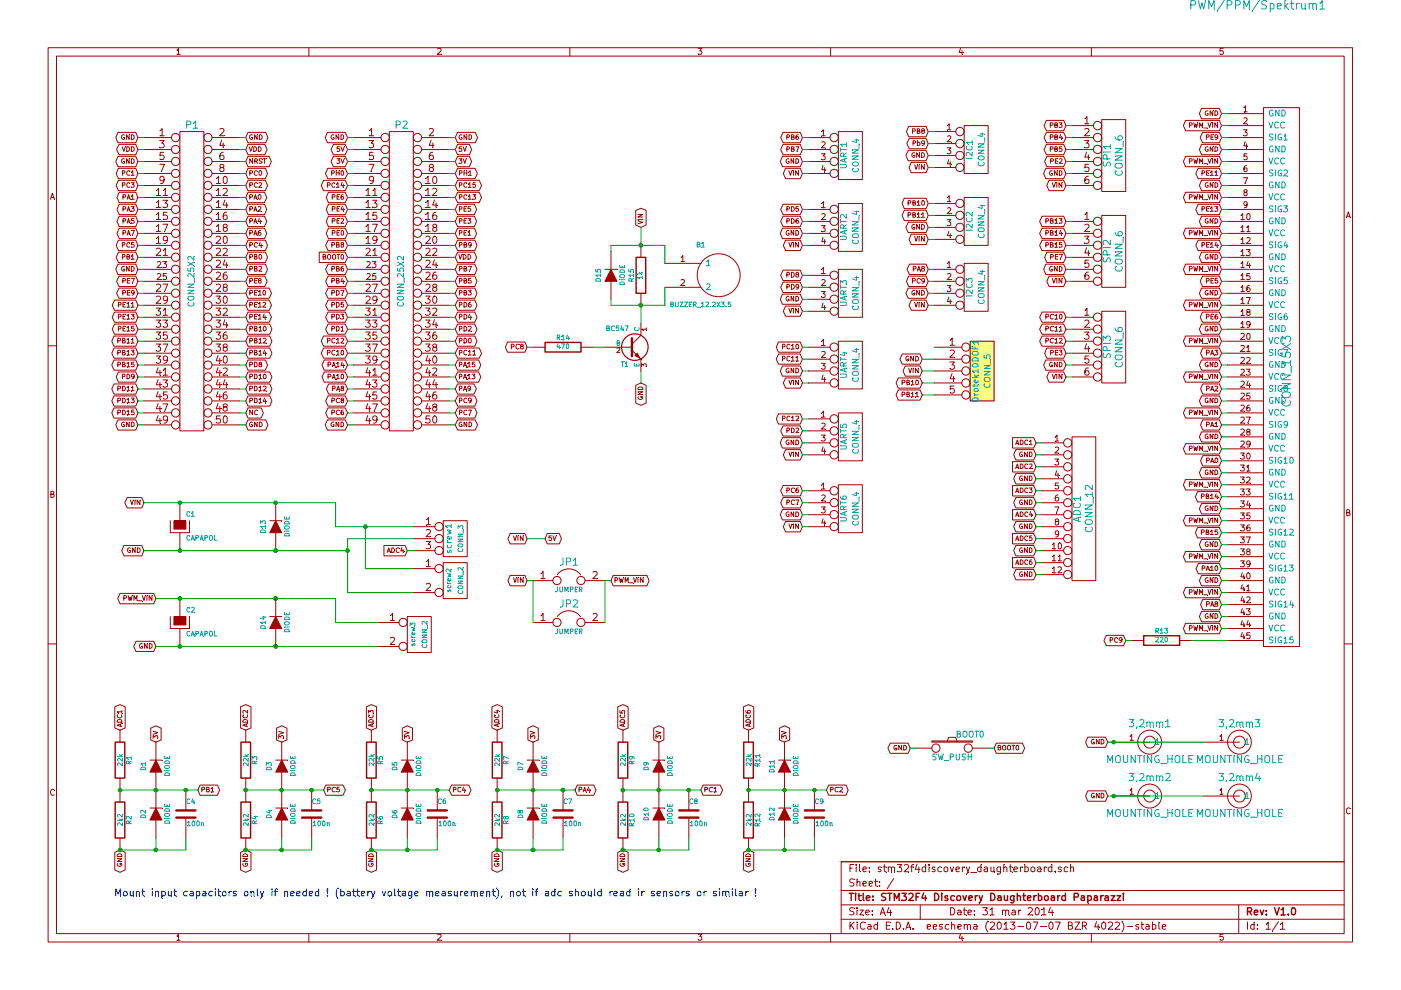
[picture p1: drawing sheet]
EESchema Schematic File Version 2
LIBS:power
LIBS:device
LIBS:transistors
LIBS:conn
LIBS:linear
LIBS:regul
LIBS:74xx
LIBS:cmos4000
LIBS:adc-dac
LIBS:memory
LIBS:xilinx
LIBS:special
LIBS:microcontrollers
LIBS:dsp
LIBS:microchip
LIBS:analog_switches
LIBS:motorola
LIBS:texas
LIBS:intel
LIBS:audio
LIBS:interface
LIBS:digital-audio
LIBS:philips
LIBS:display
LIBS:cypress
LIBS:siliconi
LIBS:opto
LIBS:atmel
LIBS:contrib
LIBS:valves
LIBS:stm32f4discovery_daughterboard-cache
EELAYER 27 0
EELAYER END
$Descr A4 11693 8268
encoding utf-8
Sheet 1 1
Title "STM32F4 Discovery Daughterboard Paparazzi"
Date "31 mar 2014"
Rev "V1.0"
Comp ""
Comment1 ""
Comment2 ""
Comment3 ""
Comment4 ""
$EndDescr
$Comp
L CONN_25X2 P1
U 1 1
P 1600 2350
F 0 "P1" H 1600 3650 60  0000 C CNN
F 1 "CONN_25X2" V 1600 2350 50  0000 C CNN
F 2 "pin_array_25x2" H 1600 2350 60  0001 C CNN
F 3 "" H 1600 2350 60  0000 C CNN
	1    1600 2350
	1    0    0    -1  
$EndComp
$Comp
L CONN_25X2 P2
U 1 1
P 3350 2350
F 0 "P2" H 3350 3650 60  0000 C CNN
F 1 "CONN_25X2" V 3350 2350 50  0000 C CNN
F 2 "pin_array_25x2" H 3350 2350 60  0001 C CNN
F 3 "" H 3350 2350 60  0000 C CNN
	1    3350 2350
	1    0    0    -1  
$EndComp
Text GLabel 1150 1150 0    39   BiDi ~ 0
GND
Text GLabel 1150 1350 0    39   BiDi ~ 0
GND
Text GLabel 1150 3550 0    39   BiDi ~ 0
GND
Text GLabel 2900 3550 0    39   BiDi ~ 0
GND
Text GLabel 2900 1150 0    39   BiDi ~ 0
GND
Text GLabel 3800 1150 2    39   BiDi ~ 0
GND
Text GLabel 3800 3550 2    39   BiDi ~ 0
GND
Text GLabel 2050 1150 2    39   BiDi ~ 0
GND
Text GLabel 2050 3550 2    39   BiDi ~ 0
GND
Text GLabel 1150 1450 0    39   BiDi ~ 0
PC1
Text GLabel 1150 1550 0    39   BiDi ~ 0
PC3
Text GLabel 1150 1650 0    39   BiDi ~ 0
PA1
Text GLabel 1150 1750 0    39   BiDi ~ 0
PA3
Text GLabel 1150 1850 0    39   BiDi ~ 0
PA5
Text GLabel 1150 1950 0    39   BiDi ~ 0
PA7
Text GLabel 1150 2050 0    39   BiDi ~ 0
PC5
Text GLabel 1150 2150 0    39   BiDi ~ 0
PB1
Text GLabel 1150 2250 0    39   BiDi ~ 0
GND
Text GLabel 1150 2350 0    39   BiDi ~ 0
PE7
Text GLabel 1150 2450 0    39   BiDi ~ 0
PE9
Text GLabel 1150 2550 0    39   BiDi ~ 0
PE11
Text GLabel 1150 2650 0    39   BiDi ~ 0
PE13
Text GLabel 1150 2750 0    39   BiDi ~ 0
PE15
Text GLabel 1150 2850 0    39   BiDi ~ 0
PB11
Text GLabel 1150 2950 0    39   BiDi ~ 0
PB13
Text GLabel 1150 3050 0    39   BiDi ~ 0
PB15
Text GLabel 1150 3150 0    39   BiDi ~ 0
PD9
Text GLabel 1150 3250 0    39   BiDi ~ 0
PD11
Text GLabel 1150 3350 0    39   BiDi ~ 0
PD13
Text GLabel 1150 3450 0    39   BiDi ~ 0
PD15
Text GLabel 2900 1250 0    39   BiDi ~ 0
5V
Text GLabel 3800 1250 2    39   BiDi ~ 0
5V
Text GLabel 2900 1350 0    39   BiDi ~ 0
3V
Text GLabel 3800 1350 2    39   BiDi ~ 0
3V
Text GLabel 2900 1550 0    39   BiDi ~ 0
PC14
Text GLabel 2900 1650 0    39   BiDi ~ 0
PE6
Text GLabel 2900 1750 0    39   BiDi ~ 0
PE4
Text GLabel 2900 1850 0    39   BiDi ~ 0
PE2
Text GLabel 2900 1950 0    39   BiDi ~ 0
PE0
Text GLabel 2900 2050 0    39   BiDi ~ 0
PB8
Text GLabel 2900 2150 0    39   Input ~ 0
BOOT0
Text GLabel 2900 2250 0    39   BiDi ~ 0
PB6
Text GLabel 2900 2350 0    39   BiDi ~ 0
PB4
Text GLabel 2900 2450 0    39   BiDi ~ 0
PD7
Text GLabel 2900 2550 0    39   BiDi ~ 0
PD5
Text GLabel 2900 2650 0    39   BiDi ~ 0
PD3
Text GLabel 2900 2750 0    39   BiDi ~ 0
PD1
Text GLabel 2900 2850 0    39   BiDi ~ 0
PC12
Text GLabel 2900 2950 0    39   BiDi ~ 0
PC10
Text GLabel 2900 3050 0    39   BiDi ~ 0
PA14
Text GLabel 2900 3150 0    39   BiDi ~ 0
PA10
Text GLabel 2900 3250 0    39   BiDi ~ 0
PA8
Text GLabel 2900 3350 0    39   BiDi ~ 0
PC8
Text GLabel 2900 3450 0    39   BiDi ~ 0
PC6
Text GLabel 2050 1450 2    39   BiDi ~ 0
PC0
Text GLabel 2050 1550 2    39   BiDi ~ 0
PC2
Text GLabel 2050 1650 2    39   BiDi ~ 0
PA0
Text GLabel 2050 1750 2    39   BiDi ~ 0
PA2
Text GLabel 2050 1850 2    39   BiDi ~ 0
PA4
Text GLabel 2050 1950 2    39   BiDi ~ 0
PA6
Text GLabel 2050 2050 2    39   BiDi ~ 0
PC4
Text GLabel 2050 2150 2    39   BiDi ~ 0
PB0
Text GLabel 2050 2250 2    39   BiDi ~ 0
PB2
Text GLabel 2050 2350 2    39   BiDi ~ 0
PE8
Text GLabel 2050 2450 2    39   BiDi ~ 0
PE10
Text GLabel 2050 2550 2    39   BiDi ~ 0
PE12
Text GLabel 2050 2650 2    39   BiDi ~ 0
PE14
Text GLabel 2050 2750 2    39   BiDi ~ 0
PB10
Text GLabel 2050 2850 2    39   BiDi ~ 0
PB12
Text GLabel 2050 2950 2    39   BiDi ~ 0
PB14
Text GLabel 2050 3050 2    39   BiDi ~ 0
PD8
Text GLabel 2050 3150 2    39   BiDi ~ 0
PD10
Text GLabel 2050 3250 2    39   BiDi ~ 0
PD12
Text GLabel 2050 3350 2    39   BiDi ~ 0
PD14
Text GLabel 3800 1550 2    39   BiDi ~ 0
PC15
Text GLabel 3800 1650 2    39   BiDi ~ 0
PC13
Text GLabel 3800 1750 2    39   BiDi ~ 0
PE5
Text GLabel 3800 1850 2    39   BiDi ~ 0
PE3
Text GLabel 3800 1950 2    39   BiDi ~ 0
PE1
Text GLabel 3800 2050 2    39   BiDi ~ 0
PB9
Text GLabel 3800 2250 2    39   BiDi ~ 0
PB7
Text GLabel 3800 2350 2    39   BiDi ~ 0
PB5
Text GLabel 3800 2450 2    39   BiDi ~ 0
PB3
Text GLabel 3800 2550 2    39   BiDi ~ 0
PD6
Text GLabel 3800 2650 2    39   BiDi ~ 0
PD4
Text GLabel 3800 2750 2    39   BiDi ~ 0
PD2
Text GLabel 3800 2850 2    39   BiDi ~ 0
PD0
Text GLabel 3800 2950 2    39   BiDi ~ 0
PC11
Text GLabel 3800 3050 2    39   BiDi ~ 0
PA15
Text GLabel 3800 3150 2    39   BiDi ~ 0
PA13
Text GLabel 3800 3250 2    39   BiDi ~ 0
PA9
Text GLabel 3800 3350 2    39   BiDi ~ 0
PC9
Text GLabel 3800 3450 2    39   BiDi ~ 0
PC7
$Comp
L CONN_4 UART1
U 1 1
P 7100 1300
F 0 "UART1" V 7050 1300 50  0000 C CNN
F 1 "CONN_4" V 7150 1300 50  0000 C CNN
F 2 "PIN_ARRAY_4x1" H 7100 1300 60  0001 C CNN
F 3 "" H 7100 1300 60  0000 C CNN
	1    7100 1300
	1    0    0    -1  
$EndComp
$Comp
L CONN_4 UART2
U 1 1
P 7100 1900
F 0 "UART2" V 7050 1900 50  0000 C CNN
F 1 "CONN_4" V 7150 1900 50  0000 C CNN
F 2 "PIN_ARRAY_4x1" H 7100 1900 60  0001 C CNN
F 3 "" H 7100 1900 60  0000 C CNN
	1    7100 1900
	1    0    0    -1  
$EndComp
$Comp
L CONN_4 UART3
U 1 1
P 7100 2450
F 0 "UART3" V 7050 2450 50  0000 C CNN
F 1 "CONN_4" V 7150 2450 50  0000 C CNN
F 2 "PIN_ARRAY_4x1" H 7100 2450 60  0001 C CNN
F 3 "" H 7100 2450 60  0000 C CNN
	1    7100 2450
	1    0    0    -1  
$EndComp
$Comp
L CONN_4 UART4
U 1 1
P 7100 3050
F 0 "UART4" V 7050 3050 50  0000 C CNN
F 1 "CONN_4" V 7150 3050 50  0000 C CNN
F 2 "PIN_ARRAY_4x1" H 7100 3050 60  0001 C CNN
F 3 "" H 7100 3050 60  0000 C CNN
	1    7100 3050
	1    0    0    -1  
$EndComp
$Comp
L CONN_4 UART5
U 1 1
P 7100 3650
F 0 "UART5" V 7050 3650 50  0000 C CNN
F 1 "CONN_4" V 7150 3650 50  0000 C CNN
F 2 "PIN_ARRAY_4x1" H 7100 3650 60  0001 C CNN
F 3 "" H 7100 3650 60  0000 C CNN
	1    7100 3650
	1    0    0    -1  
$EndComp
$Comp
L CONN_4 UART6
U 1 1
P 7100 4250
F 0 "UART6" V 7050 4250 50  0000 C CNN
F 1 "CONN_4" V 7150 4250 50  0000 C CNN
F 2 "PIN_ARRAY_4x1" H 7100 4250 60  0001 C CNN
F 3 "" H 7100 4250 60  0000 C CNN
	1    7100 4250
	1    0    0    -1  
$EndComp
Text GLabel 6700 1450 0    39   BiDi ~ 0
VIN
Text GLabel 6700 1350 0    39   BiDi ~ 0
GND
Text GLabel 6700 1950 0    39   BiDi ~ 0
GND
Text GLabel 6700 2500 0    39   BiDi ~ 0
GND
Text GLabel 6700 3100 0    39   BiDi ~ 0
GND
Text GLabel 6700 3700 0    39   BiDi ~ 0
GND
Text GLabel 6700 4300 0    39   BiDi ~ 0
GND
Text GLabel 6700 2050 0    39   BiDi ~ 0
VIN
Text GLabel 6700 2600 0    39   BiDi ~ 0
VIN
Text GLabel 6700 3200 0    39   BiDi ~ 0
VIN
Text GLabel 6700 3800 0    39   BiDi ~ 0
VIN
Text GLabel 6700 4400 0    39   BiDi ~ 0
VIN
$Comp
L CONN_15X3 PWM/PPM/Spektrum1
U 1 1
P 10500 3100
F 0 "PWM/PPM/Spektrum1" H 10500 6150 70  0000 C CNN
F 1 "CONN_15X3" V 10750 3100 70  0000 C CNN
F 2 "pin_array_15x3" H 10500 3100 60  0001 C CNN
F 3 "" H 10500 3100 60  0000 C CNN
	1    10500 3100
	1    0    0    -1  
$EndComp
Text GLabel 10200 950  0    39   BiDi ~ 0
GND
Text GLabel 10200 1250 0    39   BiDi ~ 0
GND
Text GLabel 10200 1550 0    39   BiDi ~ 0
GND
Text GLabel 10200 1850 0    39   BiDi ~ 0
GND
Text GLabel 10200 2150 0    39   BiDi ~ 0
GND
Text GLabel 10200 2450 0    39   BiDi ~ 0
GND
Text GLabel 10200 2750 0    39   BiDi ~ 0
GND
Text GLabel 10200 3050 0    39   BiDi ~ 0
GND
Text GLabel 10200 3350 0    39   BiDi ~ 0
GND
Text GLabel 10200 3650 0    39   BiDi ~ 0
GND
Text GLabel 10200 3950 0    39   BiDi ~ 0
GND
Text GLabel 10200 4250 0    39   BiDi ~ 0
GND
Text GLabel 10200 4550 0    39   BiDi ~ 0
GND
Text GLabel 10200 4850 0    39   BiDi ~ 0
GND
Text GLabel 10200 5150 0    39   BiDi ~ 0
GND
Text GLabel 10200 5250 0    39   BiDi ~ 0
PWM_VIN
Text GLabel 10200 4950 0    39   BiDi ~ 0
PWM_VIN
Text GLabel 10200 4650 0    39   BiDi ~ 0
PWM_VIN
Text GLabel 10200 4350 0    39   BiDi ~ 0
PWM_VIN
Text GLabel 10200 4050 0    39   BiDi ~ 0
PWM_VIN
Text GLabel 10200 3750 0    39   BiDi ~ 0
PWM_VIN
Text GLabel 10200 3450 0    39   BiDi ~ 0
PWM_VIN
Text GLabel 10200 3150 0    39   BiDi ~ 0
PWM_VIN
Text GLabel 10200 2850 0    39   BiDi ~ 0
PWM_VIN
Text GLabel 10200 2550 0    39   BiDi ~ 0
PWM_VIN
Text GLabel 10200 2250 0    39   BiDi ~ 0
PWM_VIN
Text GLabel 10200 1950 0    39   BiDi ~ 0
PWM_VIN
Text GLabel 10200 1650 0    39   BiDi ~ 0
PWM_VIN
Text GLabel 10200 1350 0    39   BiDi ~ 0
PWM_VIN
Text GLabel 10200 1050 0    39   BiDi ~ 0
PWM_VIN
$Comp
L CONN_12 ADC1
U 1 1
P 9050 4250
F 0 "ADC1" V 9000 4250 60  0000 C CNN
F 1 "CONN_12" V 9100 4250 60  0000 C CNN
F 2 "SIL-12" H 9050 4250 60  0001 C CNN
F 3 "" H 9050 4250 60  0000 C CNN
	1    9050 4250
	1    0    0    -1  
$EndComp
Text GLabel 8650 3800 0    39   BiDi ~ 0
GND
Text GLabel 8650 4000 0    39   BiDi ~ 0
GND
Text GLabel 8650 4200 0    39   BiDi ~ 0
GND
Text GLabel 8650 4400 0    39   BiDi ~ 0
GND
Text GLabel 8650 4600 0    39   BiDi ~ 0
GND
Text GLabel 8650 4800 0    39   BiDi ~ 0
GND
Text GLabel 8650 3700 0    39   Input ~ 0
ADC1
Text GLabel 8650 3900 0    39   Input ~ 0
ADC2
Text GLabel 8650 4100 0    39   Input ~ 0
ADC3
Text GLabel 8650 4300 0    39   Input ~ 0
ADC4
Text GLabel 8650 4500 0    39   Input ~ 0
ADC5
Text GLabel 8650 4700 0    39   Input ~ 0
ADC6
$Comp
L CONN_4 I2C1
U 1 1
P 8150 1250
F 0 "I2C1" V 8100 1250 50  0000 C CNN
F 1 "CONN_4" V 8200 1250 50  0000 C CNN
F 2 "PIN_ARRAY_4x1" H 8150 1250 60  0001 C CNN
F 3 "" H 8150 1250 60  0000 C CNN
	1    8150 1250
	1    0    0    -1  
$EndComp
$Comp
L CONN_4 I2C2
U 1 1
P 8150 1850
F 0 "I2C2" V 8100 1850 50  0000 C CNN
F 1 "CONN_4" V 8200 1850 50  0000 C CNN
F 2 "PIN_ARRAY_4x1" H 8150 1850 60  0001 C CNN
F 3 "" H 8150 1850 60  0000 C CNN
	1    8150 1850
	1    0    0    -1  
$EndComp
$Comp
L CONN_4 I2C3
U 1 1
P 8150 2400
F 0 "I2C3" V 8100 2400 50  0000 C CNN
F 1 "CONN_4" V 8200 2400 50  0000 C CNN
F 2 "PIN_ARRAY_4x1" H 8150 2400 60  0001 C CNN
F 3 "" H 8150 2400 60  0000 C CNN
	1    8150 2400
	1    0    0    -1  
$EndComp
$Comp
L CONN_6 SPI1
U 1 1
P 9300 1300
F 0 "SPI1" V 9250 1300 60  0000 C CNN
F 1 "CONN_6" V 9350 1300 60  0000 C CNN
F 2 "PIN_ARRAY-6X1" H 9300 1300 60  0001 C CNN
F 3 "" H 9300 1300 60  0000 C CNN
	1    9300 1300
	1    0    0    -1  
$EndComp
$Comp
L CONN_6 SPI2
U 1 1
P 9300 2100
F 0 "SPI2" V 9250 2100 60  0000 C CNN
F 1 "CONN_6" V 9350 2100 60  0000 C CNN
F 2 "PIN_ARRAY-6X1" H 9300 2100 60  0001 C CNN
F 3 "" H 9300 2100 60  0000 C CNN
	1    9300 2100
	1    0    0    -1  
$EndComp
$Comp
L CONN_6 SPI3
U 1 1
P 9300 2900
F 0 "SPI3" V 9250 2900 60  0000 C CNN
F 1 "CONN_6" V 9350 2900 60  0000 C CNN
F 2 "PIN_ARRAY-6X1" H 9300 2900 60  0001 C CNN
F 3 "" H 9300 2900 60  0000 C CNN
	1    9300 2900
	1    0    0    -1  
$EndComp
Text GLabel 7750 1400 0    39   BiDi ~ 0
VIN
Text GLabel 7750 2000 0    39   BiDi ~ 0
VIN
Text GLabel 7750 2550 0    39   BiDi ~ 0
VIN
Text GLabel 8900 1550 0    39   BiDi ~ 0
VIN
Text GLabel 8900 2350 0    39   BiDi ~ 0
VIN
Text GLabel 8900 3150 0    39   BiDi ~ 0
VIN
Text GLabel 7750 2450 0    39   BiDi ~ 0
GND
Text GLabel 8900 3050 0    39   BiDi ~ 0
GND
Text GLabel 8900 2250 0    39   BiDi ~ 0
GND
Text GLabel 7750 1900 0    39   BiDi ~ 0
GND
Text GLabel 7750 1300 0    39   BiDi ~ 0
GND
Text GLabel 8900 1450 0    39   BiDi ~ 0
GND
$Comp
L SW_PUSH BOOT0
U 1 1
P 7950 6250
F 0 "BOOT0" H 8100 6360 50  0000 C CNN
F 1 "SW_PUSH" H 7950 6170 50  0000 C CNN
F 2 "pushbutton_tactile" H 7950 6250 60  0001 C CNN
F 3 "~" H 7950 6250 60  0000 C CNN
	1    7950 6250
	1    0    0    -1  
$EndComp
Text GLabel 7600 6250 0    39   BiDi ~ 0
GND
Text GLabel 8300 6250 2    39   BiDi ~ 0
BOOT0
$Comp
L R R1
U 1 1
P 1000 6350
F 0 "R1" V 1080 6350 40  0000 C CNN
F 1 "22k" V 1007 6351 40  0000 C CNN
F 2 "R3" V 930 6350 30  0001 C CNN
F 3 "~" H 1000 6350 30  0000 C CNN
	1    1000 6350
	1    0    0    -1  
$EndComp
$Comp
L R R2
U 1 1
P 1000 6850
F 0 "R2" V 1080 6850 40  0000 C CNN
F 1 "2k2" V 1007 6851 40  0000 C CNN
F 2 "R3" V 930 6850 30  0001 C CNN
F 3 "~" H 1000 6850 30  0000 C CNN
	1    1000 6850
	1    0    0    -1  
$EndComp
Text GLabel 1000 7100 3    39   BiDi ~ 0
GND
Text GLabel 1000 6100 1    39   BiDi ~ 0
ADC1
Text GLabel 1650 6600 2    39   BiDi ~ 0
PB1
$Comp
L DIODE D1
U 1 1
P 1300 6400
F 0 "D1" H 1300 6500 40  0000 C CNN
F 1 "DIODE" H 1300 6300 40  0000 C CNN
F 2 "D3" H 1300 6400 60  0001 C CNN
F 3 "~" H 1300 6400 60  0000 C CNN
	1    1300 6400
	0    -1   -1   0   
$EndComp
$Comp
L DIODE D2
U 1 1
P 1300 6800
F 0 "D2" H 1300 6900 40  0000 C CNN
F 1 "DIODE" H 1300 6700 40  0000 C CNN
F 2 "D3" H 1300 6800 60  0001 C CNN
F 3 "~" H 1300 6800 60  0000 C CNN
	1    1300 6800
	0    -1   -1   0   
$EndComp
Text GLabel 1300 6200 1    39   BiDi ~ 0
3V
$Comp
L R R3
U 1 1
P 2050 6350
F 0 "R3" V 2130 6350 40  0000 C CNN
F 1 "22k" V 2057 6351 40  0000 C CNN
F 2 "R3" V 1980 6350 30  0001 C CNN
F 3 "~" H 2050 6350 30  0000 C CNN
	1    2050 6350
	1    0    0    -1  
$EndComp
$Comp
L R R4
U 1 1
P 2050 6850
F 0 "R4" V 2130 6850 40  0000 C CNN
F 1 "2k2" V 2057 6851 40  0000 C CNN
F 2 "R3" V 1980 6850 30  0001 C CNN
F 3 "~" H 2050 6850 30  0000 C CNN
	1    2050 6850
	1    0    0    -1  
$EndComp
Text GLabel 2050 7100 3    39   BiDi ~ 0
GND
Text GLabel 2050 6100 1    39   BiDi ~ 0
ADC2
Text GLabel 2700 6600 2    39   BiDi ~ 0
PC5
$Comp
L DIODE D3
U 1 1
P 2350 6400
F 0 "D3" H 2350 6500 40  0000 C CNN
F 1 "DIODE" H 2350 6300 40  0000 C CNN
F 2 "D3" H 2350 6400 60  0001 C CNN
F 3 "~" H 2350 6400 60  0000 C CNN
	1    2350 6400
	0    -1   -1   0   
$EndComp
$Comp
L DIODE D4
U 1 1
P 2350 6800
F 0 "D4" H 2350 6900 40  0000 C CNN
F 1 "DIODE" H 2350 6700 40  0000 C CNN
F 2 "D3" H 2350 6800 60  0001 C CNN
F 3 "~" H 2350 6800 60  0000 C CNN
	1    2350 6800
	0    -1   -1   0   
$EndComp
Text GLabel 2350 6200 1    39   BiDi ~ 0
3V
$Comp
L R R5
U 1 1
P 3100 6350
F 0 "R5" V 3180 6350 40  0000 C CNN
F 1 "22k" V 3107 6351 40  0000 C CNN
F 2 "R3" V 3030 6350 30  0001 C CNN
F 3 "~" H 3100 6350 30  0000 C CNN
	1    3100 6350
	1    0    0    -1  
$EndComp
$Comp
L R R6
U 1 1
P 3100 6850
F 0 "R6" V 3180 6850 40  0000 C CNN
F 1 "2k2" V 3107 6851 40  0000 C CNN
F 2 "R3" V 3030 6850 30  0001 C CNN
F 3 "~" H 3100 6850 30  0000 C CNN
	1    3100 6850
	1    0    0    -1  
$EndComp
Text GLabel 3100 7100 3    39   BiDi ~ 0
GND
Text GLabel 3100 6100 1    39   BiDi ~ 0
ADC3
Text GLabel 3750 6600 2    39   BiDi ~ 0
PC4
$Comp
L DIODE D5
U 1 1
P 3400 6400
F 0 "D5" H 3400 6500 40  0000 C CNN
F 1 "DIODE" H 3400 6300 40  0000 C CNN
F 2 "D3" H 3400 6400 60  0001 C CNN
F 3 "~" H 3400 6400 60  0000 C CNN
	1    3400 6400
	0    -1   -1   0   
$EndComp
$Comp
L DIODE D6
U 1 1
P 3400 6800
F 0 "D6" H 3400 6900 40  0000 C CNN
F 1 "DIODE" H 3400 6700 40  0000 C CNN
F 2 "D3" H 3400 6800 60  0001 C CNN
F 3 "~" H 3400 6800 60  0000 C CNN
	1    3400 6800
	0    -1   -1   0   
$EndComp
Text GLabel 3400 6200 1    39   BiDi ~ 0
3V
$Comp
L R R7
U 1 1
P 4150 6350
F 0 "R7" V 4230 6350 40  0000 C CNN
F 1 "22k" V 4157 6351 40  0000 C CNN
F 2 "R3" V 4080 6350 30  0001 C CNN
F 3 "~" H 4150 6350 30  0000 C CNN
	1    4150 6350
	1    0    0    -1  
$EndComp
$Comp
L R R8
U 1 1
P 4150 6850
F 0 "R8" V 4230 6850 40  0000 C CNN
F 1 "2k2" V 4157 6851 40  0000 C CNN
F 2 "R3" V 4080 6850 30  0001 C CNN
F 3 "~" H 4150 6850 30  0000 C CNN
	1    4150 6850
	1    0    0    -1  
$EndComp
Text GLabel 4150 7100 3    39   BiDi ~ 0
GND
Text GLabel 4150 6100 1    39   BiDi ~ 0
ADC4
Text GLabel 4800 6600 2    39   BiDi ~ 0
PA4
$Comp
L DIODE D7
U 1 1
P 4450 6400
F 0 "D7" H 4450 6500 40  0000 C CNN
F 1 "DIODE" H 4450 6300 40  0000 C CNN
F 2 "D3" H 4450 6400 60  0001 C CNN
F 3 "~" H 4450 6400 60  0000 C CNN
	1    4450 6400
	0    -1   -1   0   
$EndComp
$Comp
L DIODE D8
U 1 1
P 4450 6800
F 0 "D8" H 4450 6900 40  0000 C CNN
F 1 "DIODE" H 4450 6700 40  0000 C CNN
F 2 "D3" H 4450 6800 60  0001 C CNN
F 3 "~" H 4450 6800 60  0000 C CNN
	1    4450 6800
	0    -1   -1   0   
$EndComp
Text GLabel 4450 6200 1    39   BiDi ~ 0
3V
$Comp
L R R9
U 1 1
P 5200 6350
F 0 "R9" V 5280 6350 40  0000 C CNN
F 1 "22k" V 5207 6351 40  0000 C CNN
F 2 "R3" V 5130 6350 30  0001 C CNN
F 3 "~" H 5200 6350 30  0000 C CNN
	1    5200 6350
	1    0    0    -1  
$EndComp
$Comp
L R R10
U 1 1
P 5200 6850
F 0 "R10" V 5280 6850 40  0000 C CNN
F 1 "2k2" V 5207 6851 40  0000 C CNN
F 2 "R3" V 5130 6850 30  0001 C CNN
F 3 "~" H 5200 6850 30  0000 C CNN
	1    5200 6850
	1    0    0    -1  
$EndComp
Text GLabel 5200 7100 3    39   BiDi ~ 0
GND
Text GLabel 5200 6100 1    39   BiDi ~ 0
ADC5
Text GLabel 5850 6600 2    39   BiDi ~ 0
PC1
$Comp
L DIODE D9
U 1 1
P 5500 6400
F 0 "D9" H 5500 6500 40  0000 C CNN
F 1 "DIODE" H 5500 6300 40  0000 C CNN
F 2 "D3" H 5500 6400 60  0001 C CNN
F 3 "~" H 5500 6400 60  0000 C CNN
	1    5500 6400
	0    -1   -1   0   
$EndComp
$Comp
L DIODE D10
U 1 1
P 5500 6800
F 0 "D10" H 5500 6900 40  0000 C CNN
F 1 "DIODE" H 5500 6700 40  0000 C CNN
F 2 "D3" H 5500 6800 60  0001 C CNN
F 3 "~" H 5500 6800 60  0000 C CNN
	1    5500 6800
	0    -1   -1   0   
$EndComp
Text GLabel 5500 6200 1    39   BiDi ~ 0
3V
$Comp
L R R11
U 1 1
P 6250 6350
F 0 "R11" V 6330 6350 40  0000 C CNN
F 1 "22k" V 6257 6351 40  0000 C CNN
F 2 "R3" V 6180 6350 30  0001 C CNN
F 3 "~" H 6250 6350 30  0000 C CNN
	1    6250 6350
	1    0    0    -1  
$EndComp
$Comp
L R R12
U 1 1
P 6250 6850
F 0 "R12" V 6330 6850 40  0000 C CNN
F 1 "2k2" V 6257 6851 40  0000 C CNN
F 2 "R3" V 6180 6850 30  0001 C CNN
F 3 "~" H 6250 6850 30  0000 C CNN
	1    6250 6850
	1    0    0    -1  
$EndComp
Text GLabel 6250 7100 3    39   BiDi ~ 0
GND
Text GLabel 6250 6100 1    39   BiDi ~ 0
ADC6
Text GLabel 6900 6600 2    39   BiDi ~ 0
PC2
$Comp
L DIODE D11
U 1 1
P 6550 6400
F 0 "D11" H 6550 6500 40  0000 C CNN
F 1 "DIODE" H 6550 6300 40  0000 C CNN
F 2 "D3" H 6550 6400 60  0001 C CNN
F 3 "~" H 6550 6400 60  0000 C CNN
	1    6550 6400
	0    -1   -1   0   
$EndComp
$Comp
L DIODE D12
U 1 1
P 6550 6800
F 0 "D12" H 6550 6900 40  0000 C CNN
F 1 "DIODE" H 6550 6700 40  0000 C CNN
F 2 "D3" H 6550 6800 60  0001 C CNN
F 3 "~" H 6550 6800 60  0000 C CNN
	1    6550 6800
	0    -1   -1   0   
$EndComp
Text GLabel 6550 6200 1    39   BiDi ~ 0
3V
$Comp
L CONN_2 screw3
U 1 1
P 3500 5300
F 0 "screw3" V 3450 5300 40  0000 C CNN
F 1 "CONN_2" V 3550 5300 40  0000 C CNN
F 2 "bornier2" H 3500 5300 60  0001 C CNN
F 3 "" H 3500 5300 60  0000 C CNN
	1    3500 5300
	1    0    0    -1  
$EndComp
Text GLabel 1200 4600 0    39   BiDi ~ 0
GND
Text GLabel 1300 5400 0    39   BiDi ~ 0
GND
Text GLabel 1300 5000 0    39   BiDi ~ 0
PWM_VIN
Text GLabel 1200 4200 0    39   BiDi ~ 0
VIN
Text GLabel 4400 4500 0    39   BiDi ~ 0
VIN
Text GLabel 4550 4500 2    39   BiDi ~ 0
5V
Text GLabel 6700 1150 0    39   BiDi ~ 0
PB6
Text GLabel 6700 1250 0    39   BiDi ~ 0
PB7
Text GLabel 6700 1750 0    39   BiDi ~ 0
PD5
Text GLabel 6700 1850 0    39   BiDi ~ 0
PD6
Text GLabel 6700 2300 0    39   BiDi ~ 0
PD8
Text GLabel 6700 2400 0    39   BiDi ~ 0
PD9
Text GLabel 6700 2900 0    39   BiDi ~ 0
PC10
Text GLabel 6700 3000 0    39   BiDi ~ 0
PC11
Text GLabel 6700 3500 0    39   BiDi ~ 0
PC12
Text GLabel 6700 3600 0    39   BiDi ~ 0
PD2
Text GLabel 6700 4100 0    39   BiDi ~ 0
PC6
Text GLabel 6700 4200 0    39   BiDi ~ 0
PC7
Text GLabel 7750 1100 0    39   BiDi ~ 0
PB8
Text GLabel 7750 1200 0    39   BiDi ~ 0
Pb9
Text GLabel 7750 1700 0    39   BiDi ~ 0
PB10
Text GLabel 7750 1800 0    39   BiDi ~ 0
PB11
Text GLabel 7750 2250 0    39   BiDi ~ 0
PA8
Text GLabel 7750 2350 0    39   BiDi ~ 0
PC9
Text GLabel 8900 1050 0    39   BiDi ~ 0
PB3
Text GLabel 8900 1150 0    39   BiDi ~ 0
PB4
Text GLabel 8900 1250 0    39   BiDi ~ 0
PB5
Text GLabel 8900 1350 0    39   BiDi ~ 0
PE2
Text GLabel 8900 2150 0    39   BiDi ~ 0
PE7
Text GLabel 8900 1850 0    39   BiDi ~ 0
PB13
Text GLabel 8900 1950 0    39   BiDi ~ 0
PB14
Text GLabel 8900 2050 0    39   BiDi ~ 0
PB15
Text GLabel 8900 2950 0    39   BiDi ~ 0
PE3
Text GLabel 8900 2650 0    39   BiDi ~ 0
PC10
Text GLabel 8900 2750 0    39   BiDi ~ 0
PC11
Text GLabel 8900 2850 0    39   BiDi ~ 0
PC12
Text GLabel 10200 1150 0    39   BiDi ~ 0
PE9
Text GLabel 10200 1450 0    39   BiDi ~ 0
PE11
Text GLabel 10200 1750 0    39   BiDi ~ 0
PE13
Text GLabel 10200 2050 0    39   BiDi ~ 0
PE14
Text GLabel 10200 2350 0    39   BiDi ~ 0
PE5
Text GLabel 10200 2650 0    39   BiDi ~ 0
PE6
Text GLabel 10200 2950 0    39   BiDi ~ 0
PA3
Text GLabel 10200 3250 0    39   BiDi ~ 0
PA2
Text GLabel 10200 3850 0    39   BiDi ~ 0
PA0
Text GLabel 10200 3550 0    39   BiDi ~ 0
PA1
Text GLabel 10200 4150 0    39   BiDi ~ 0
PB14
Text GLabel 10200 4450 0    39   BiDi ~ 0
PB15
Text GLabel 10200 4750 0    39   BiDi ~ 0
PA10
Text GLabel 10200 5050 0    39   BiDi ~ 0
PA8
Text GLabel 9400 5350 0    39   BiDi ~ 0
PC9
Text GLabel 2050 3450 2    39   BiDi ~ 0
NC
Text GLabel 3800 2150 2    39   BiDi ~ 0
VDD
Text GLabel 3800 1450 2    39   BiDi ~ 0
PH1
Text GLabel 2900 1450 0    39   BiDi ~ 0
PH0
Text GLabel 4400 4850 0    39   BiDi ~ 0
VIN
Text GLabel 5100 4850 2    39   BiDi ~ 0
PWM_VIN
$Comp
L JUMPER JP1
U 1 1
P 4750 4850
F 0 "JP1" H 4750 5000 60  0000 C CNN
F 1 "JUMPER" H 4750 4770 40  0000 C CNN
F 2 "SM1210" H 4750 4850 60  0001 C CNN
F 3 "~" H 4750 4850 60  0000 C CNN
	1    4750 4850
	1    0    0    -1  
$EndComp
$Comp
L JUMPER JP2
U 1 1
P 4750 5200
F 0 "JP2" H 4750 5350 60  0000 C CNN
F 1 "JUMPER" H 4750 5120 40  0000 C CNN
F 2 "SM1210" H 4750 5200 60  0001 C CNN
F 3 "~" H 4750 5200 60  0000 C CNN
	1    4750 5200
	1    0    0    -1  
$EndComp
Text GLabel 2050 1250 2    39   BiDi ~ 0
VDD
Text GLabel 1150 1250 0    39   BiDi ~ 0
VDD
Text GLabel 2050 1350 2    39   BiDi ~ 0
NRST
$Comp
L DIODE D13
U 1 1
P 2300 4400
F 0 "D13" H 2300 4500 40  0000 C CNN
F 1 "DIODE" H 2300 4300 40  0000 C CNN
F 2 "D3" H 2300 4400 60  0001 C CNN
F 3 "~" H 2300 4400 60  0000 C CNN
	1    2300 4400
	0    -1   -1   0   
$EndComp
$Comp
L CAPAPOL C2
U 1 1
P 1500 5200
F 0 "C2" H 1550 5300 40  0000 L CNN
F 1 "CAPAPOL" H 1550 5100 40  0000 L CNN
F 2 "C2V8" H 1600 5050 30  0001 C CNN
F 3 "~" H 1500 5200 300 0000 C CNN
	1    1500 5200
	1    0    0    -1  
$EndComp
$Comp
L CAPAPOL C1
U 1 1
P 1500 4400
F 0 "C1" H 1550 4500 40  0000 L CNN
F 1 "CAPAPOL" H 1550 4300 40  0000 L CNN
F 2 "C2V8" H 1600 4250 30  0001 C CNN
F 3 "~" H 1500 4400 300 0000 C CNN
	1    1500 4400
	1    0    0    -1  
$EndComp
$Comp
L R R13
U 1 1
P 9700 5350
F 0 "R13" V 9780 5350 40  0000 C CNN
F 1 "220" V 9707 5351 40  0000 C CNN
F 2 "R3" V 9630 5350 30  0001 C CNN
F 3 "~" H 9700 5350 30  0000 C CNN
	1    9700 5350
	0    -1   -1   0   
$EndComp
Text GLabel 7700 3000 0    39   BiDi ~ 0
GND
Text GLabel 7700 3100 0    39   BiDi ~ 0
VIN
$Comp
L C C5
U 1 1
P 2600 6800
F 0 "C5" H 2600 6900 40  0000 L CNN
F 1 "100n" H 2606 6715 40  0000 L CNN
F 2 "C1" H 2638 6650 30  0001 C CNN
F 3 "~" H 2600 6800 60  0000 C CNN
	1    2600 6800
	1    0    0    -1  
$EndComp
$Comp
L MOUNTING_HOLE 3,2mm1
U 1 1
P 9600 6200
F 0 "3,2mm1" H 9600 6350 60  0000 C CNN
F 1 "MOUNTING_HOLE" H 9600 6050 60  0000 C CNN
F 2 "mounting_hole_3,2mm" H 9600 6200 60  0001 C CNN
F 3 "~" H 9600 6200 60  0000 C CNN
	1    9600 6200
	1    0    0    -1  
$EndComp
$Comp
L MOUNTING_HOLE 3,2mm3
U 1 1
P 10350 6200
F 0 "3,2mm3" H 10350 6350 60  0000 C CNN
F 1 "MOUNTING_HOLE" H 10350 6050 60  0000 C CNN
F 2 "mounting_hole_3,2mm" H 10350 6200 60  0001 C CNN
F 3 "~" H 10350 6200 60  0000 C CNN
	1    10350 6200
	1    0    0    -1  
$EndComp
$Comp
L MOUNTING_HOLE 3,2mm2
U 1 1
P 9600 6650
F 0 "3,2mm2" H 9600 6800 60  0000 C CNN
F 1 "MOUNTING_HOLE" H 9600 6500 60  0000 C CNN
F 2 "mounting_hole_3,2mm" H 9600 6650 60  0001 C CNN
F 3 "~" H 9600 6650 60  0000 C CNN
	1    9600 6650
	1    0    0    -1  
$EndComp
$Comp
L MOUNTING_HOLE 3,2mm4
U 1 1
P 10350 6650
F 0 "3,2mm4" H 10350 6800 60  0000 C CNN
F 1 "MOUNTING_HOLE" H 10350 6500 60  0000 C CNN
F 2 "mounting_hole_3,2mm" H 10350 6650 60  0001 C CNN
F 3 "~" H 10350 6650 60  0000 C CNN
	1    10350 6650
	1    0    0    -1  
$EndComp
Text GLabel 9250 6200 0    39   BiDi ~ 0
GND
Text GLabel 9250 6650 0    39   BiDi ~ 0
GND
$Comp
L BC547 T1
U 1 1
P 5250 2900
F 0 "T1" H 5250 2751 40  0000 R CNN
F 1 "BC547" H 5250 3050 40  0000 R CNN
F 2 "TO92" H 5150 3002 29  0001 C CNN
F 3 "~" H 5250 2900 60  0000 C CNN
	1    5250 2900
	1    0    0    -1  
$EndComp
Text GLabel 5350 3200 3    39   BiDi ~ 0
GND
$Comp
L R R14
U 1 1
P 4700 2900
F 0 "R14" V 4780 2900 40  0000 C CNN
F 1 "470" V 4707 2901 40  0000 C CNN
F 2 "R3" V 4630 2900 30  0001 C CNN
F 3 "~" H 4700 2900 30  0000 C CNN
	1    4700 2900
	0    -1   -1   0   
$EndComp
$Comp
L BUZZER_12.2X3.5 B1
U 1 1
P 5850 2300
F 0 "B1" H 5850 2550 39  0000 C CNN
F 1 "BUZZER_12.2X3.5" H 5850 2050 39  0000 C CNN
F 2 "buzzer_PS1240P02CT3" H 5850 2300 60  0001 C CNN
F 3 "~" H 5850 2300 60  0000 C CNN
	1    5850 2300
	1    0    0    -1  
$EndComp
$Comp
L R R15
U 1 1
P 5350 2300
F 0 "R15" V 5430 2300 40  0000 C CNN
F 1 "1k" V 5357 2301 40  0000 C CNN
F 2 "R3" V 5280 2300 30  0001 C CNN
F 3 "~" H 5350 2300 30  0000 C CNN
	1    5350 2300
	-1   0    0    1   
$EndComp
Text GLabel 5350 1900 1    39   BiDi ~ 0
VIN
Text GLabel 4400 2900 0    39   BiDi ~ 0
PC8
$Comp
L CONN_3 screw1
U 1 1
P 3800 4500
F 0 "screw1" V 3750 4500 50  0000 C CNN
F 1 "CONN_3" V 3850 4500 40  0000 C CNN
F 2 "bornier3" H 3800 4500 60  0001 C CNN
F 3 "~" H 3800 4500 60  0000 C CNN
	1    3800 4500
	1    0    0    -1  
$EndComp
Text GLabel 3400 4600 0    39   Input ~ 0
ADC4
$Comp
L C C4
U 1 1
P 1550 6800
F 0 "C4" H 1550 6900 40  0000 L CNN
F 1 "100n" H 1556 6715 40  0000 L CNN
F 2 "C1" H 1588 6650 30  0001 C CNN
F 3 "~" H 1550 6800 60  0000 C CNN
	1    1550 6800
	1    0    0    -1  
$EndComp
$Comp
L C C6
U 1 1
P 3650 6800
F 0 "C6" H 3650 6900 40  0000 L CNN
F 1 "100n" H 3656 6715 40  0000 L CNN
F 2 "C1" H 3688 6650 30  0001 C CNN
F 3 "~" H 3650 6800 60  0000 C CNN
	1    3650 6800
	1    0    0    -1  
$EndComp
$Comp
L C C7
U 1 1
P 4700 6800
F 0 "C7" H 4700 6900 40  0000 L CNN
F 1 "100n" H 4706 6715 40  0000 L CNN
F 2 "C1" H 4738 6650 30  0001 C CNN
F 3 "~" H 4700 6800 60  0000 C CNN
	1    4700 6800
	1    0    0    -1  
$EndComp
$Comp
L C C8
U 1 1
P 5750 6800
F 0 "C8" H 5750 6900 40  0000 L CNN
F 1 "100n" H 5756 6715 40  0000 L CNN
F 2 "C1" H 5788 6650 30  0001 C CNN
F 3 "~" H 5750 6800 60  0000 C CNN
	1    5750 6800
	1    0    0    -1  
$EndComp
$Comp
L C C9
U 1 1
P 6800 6800
F 0 "C9" H 6800 6900 40  0000 L CNN
F 1 "100n" H 6806 6715 40  0000 L CNN
F 2 "C1" H 6838 6650 30  0001 C CNN
F 3 "~" H 6800 6800 60  0000 C CNN
	1    6800 6800
	1    0    0    -1  
$EndComp
Text Notes 950  7500 0    59   ~ 0
Mount input capacitors only if needed ! (battery voltage measurement), not if adc should read ir sensors or similar !
$Comp
L DIODE D15
U 1 1
P 5100 2300
F 0 "D15" H 5100 2400 40  0000 C CNN
F 1 "DIODE" H 5100 2200 40  0000 C CNN
F 2 "D3" H 5100 2300 60  0001 C CNN
F 3 "~" H 5100 2300 60  0000 C CNN
	1    5100 2300
	0    -1   -1   0   
$EndComp
Wire Wire Line
	1000 6600 1650 6600
Wire Wire Line
	1300 7100 1300 7000
Connection ~ 1300 6600
Connection ~ 1000 6600
Connection ~ 1000 7100
Wire Wire Line
	2050 6600 2700 6600
Connection ~ 2350 6600
Connection ~ 2050 6600
Connection ~ 2050 7100
Wire Wire Line
	3100 6600 3750 6600
Wire Wire Line
	3400 7100 3400 7000
Connection ~ 3400 6600
Connection ~ 3100 6600
Connection ~ 3100 7100
Wire Wire Line
	4150 6600 4800 6600
Wire Wire Line
	4450 7100 4450 7000
Connection ~ 4450 6600
Connection ~ 4150 6600
Connection ~ 4150 7100
Wire Wire Line
	5200 6600 5850 6600
Wire Wire Line
	5500 7100 5500 7000
Connection ~ 5500 6600
Connection ~ 5200 6600
Connection ~ 5200 7100
Wire Wire Line
	6250 6600 6900 6600
Wire Wire Line
	6550 7100 6550 7000
Connection ~ 6550 6600
Connection ~ 6250 6600
Connection ~ 6250 7100
Wire Wire Line
	4400 4500 4550 4500
Wire Wire Line
	1300 5400 3150 5400
Wire Wire Line
	2800 5200 3150 5200
Wire Wire Line
	1200 4600 2900 4600
Wire Wire Line
	2800 4400 3450 4400
Wire Wire Line
	3450 4750 3050 4750
Wire Wire Line
	3050 4750 3050 4400
Connection ~ 3050 4400
Wire Wire Line
	2900 4950 3450 4950
Wire Wire Line
	2900 4500 2900 4950
Connection ~ 2900 4600
Wire Wire Line
	7600 6250 7650 6250
Wire Wire Line
	8250 6250 8300 6250
Wire Wire Line
	1150 1150 1200 1150
Wire Wire Line
	1150 1350 1200 1350
Wire Wire Line
	1150 1450 1200 1450
Wire Wire Line
	1150 1550 1200 1550
Wire Wire Line
	1150 1650 1200 1650
Wire Wire Line
	1150 1750 1200 1750
Wire Wire Line
	1150 1850 1200 1850
Wire Wire Line
	1150 1950 1200 1950
Wire Wire Line
	1150 2050 1200 2050
Wire Wire Line
	1150 2150 1200 2150
Wire Wire Line
	1150 2250 1200 2250
Wire Wire Line
	1150 2350 1200 2350
Wire Wire Line
	1150 2450 1200 2450
Wire Wire Line
	1150 2550 1200 2550
Wire Wire Line
	1150 2650 1200 2650
Wire Wire Line
	1150 2750 1200 2750
Wire Wire Line
	1150 2850 1200 2850
Wire Wire Line
	1150 2950 1200 2950
Wire Wire Line
	1150 3050 1200 3050
Wire Wire Line
	1150 3150 1200 3150
Wire Wire Line
	1150 3250 1200 3250
Wire Wire Line
	1150 3350 1200 3350
Wire Wire Line
	1150 3450 1200 3450
Wire Wire Line
	1150 3550 1200 3550
Wire Wire Line
	2000 3550 2050 3550
Wire Wire Line
	2000 3450 2050 3450
Wire Wire Line
	2000 3350 2050 3350
Wire Wire Line
	2000 3250 2050 3250
Wire Wire Line
	2000 3150 2050 3150
Wire Wire Line
	2000 3050 2050 3050
Wire Wire Line
	2000 2950 2050 2950
Wire Wire Line
	2000 2850 2050 2850
Wire Wire Line
	2000 2750 2050 2750
Wire Wire Line
	2000 2650 2050 2650
Wire Wire Line
	2000 2550 2050 2550
Wire Wire Line
	2000 2450 2050 2450
Wire Wire Line
	2000 2350 2050 2350
Wire Wire Line
	2000 2250 2050 2250
Wire Wire Line
	2000 2150 2050 2150
Wire Wire Line
	2000 2050 2050 2050
Wire Wire Line
	2000 1950 2050 1950
Wire Wire Line
	2000 1850 2050 1850
Wire Wire Line
	2000 1750 2050 1750
Wire Wire Line
	2000 1650 2050 1650
Wire Wire Line
	2000 1550 2050 1550
Wire Wire Line
	2000 1450 2050 1450
Wire Wire Line
	2000 1150 2050 1150
Wire Wire Line
	2950 1150 2900 1150
Wire Wire Line
	2900 1250 2950 1250
Wire Wire Line
	2950 1350 2900 1350
Wire Wire Line
	2900 1450 2950 1450
Wire Wire Line
	2950 1550 2900 1550
Wire Wire Line
	2900 1650 2950 1650
Wire Wire Line
	3750 1150 3800 1150
Wire Wire Line
	3800 1250 3750 1250
Wire Wire Line
	3750 1350 3800 1350
Wire Wire Line
	3800 1450 3750 1450
Wire Wire Line
	3750 1550 3800 1550
Wire Wire Line
	3800 1650 3750 1650
Wire Wire Line
	3800 1750 3750 1750
Wire Wire Line
	3750 1850 3800 1850
Wire Wire Line
	3800 1950 3750 1950
Wire Wire Line
	3750 2050 3800 2050
Wire Wire Line
	3800 2150 3750 2150
Wire Wire Line
	3750 2250 3800 2250
Wire Wire Line
	3800 2350 3750 2350
Wire Wire Line
	2950 2350 2900 2350
Wire Wire Line
	2900 2250 2950 2250
Wire Wire Line
	2900 2150 2950 2150
Wire Wire Line
	2900 2050 2950 2050
Wire Wire Line
	2900 1950 2950 1950
Wire Wire Line
	2900 1850 2950 1850
Wire Wire Line
	2950 1750 2900 1750
Wire Wire Line
	2900 2450 2950 2450
Wire Wire Line
	2950 2550 2900 2550
Wire Wire Line
	2900 2650 2950 2650
Wire Wire Line
	2950 2750 2900 2750
Wire Wire Line
	2900 2850 2950 2850
Wire Wire Line
	2950 2950 2900 2950
Wire Wire Line
	2900 3050 2950 3050
Wire Wire Line
	2950 3150 2900 3150
Wire Wire Line
	2900 3250 2950 3250
Wire Wire Line
	2950 3350 2900 3350
Wire Wire Line
	2900 3450 2950 3450
Wire Wire Line
	3750 3450 3800 3450
Wire Wire Line
	3800 3350 3750 3350
Wire Wire Line
	3750 3250 3800 3250
Wire Wire Line
	3800 3150 3750 3150
Wire Wire Line
	3750 3050 3800 3050
Wire Wire Line
	3800 2950 3750 2950
Wire Wire Line
	3750 2850 3800 2850
Wire Wire Line
	3800 2750 3750 2750
Wire Wire Line
	3750 2650 3800 2650
Wire Wire Line
	3800 2550 3750 2550
Wire Wire Line
	3750 2450 3800 2450
Wire Wire Line
	2950 3550 2900 3550
Wire Wire Line
	3750 3550 3800 3550
Wire Wire Line
	6700 1150 6750 1150
Wire Wire Line
	6750 1250 6700 1250
Wire Wire Line
	6700 1350 6750 1350
Wire Wire Line
	6750 1450 6700 1450
Wire Wire Line
	6700 1750 6750 1750
Wire Wire Line
	6750 1850 6700 1850
Wire Wire Line
	6700 1950 6750 1950
Wire Wire Line
	6750 2050 6700 2050
Wire Wire Line
	6700 2300 6750 2300
Wire Wire Line
	6750 2400 6700 2400
Wire Wire Line
	6750 2500 6700 2500
Wire Wire Line
	6700 2600 6750 2600
Wire Wire Line
	6750 2900 6700 2900
Wire Wire Line
	6700 3000 6750 3000
Wire Wire Line
	6750 3100 6700 3100
Wire Wire Line
	6700 3200 6750 3200
Wire Wire Line
	6750 3500 6700 3500
Wire Wire Line
	6700 3600 6750 3600
Wire Wire Line
	6750 3700 6700 3700
Wire Wire Line
	6700 3800 6750 3800
Wire Wire Line
	6700 4100 6750 4100
Wire Wire Line
	6750 4200 6700 4200
Wire Wire Line
	6700 4300 6750 4300
Wire Wire Line
	6750 4400 6700 4400
Wire Wire Line
	7750 1100 7800 1100
Wire Wire Line
	7800 1200 7750 1200
Wire Wire Line
	7750 1300 7800 1300
Wire Wire Line
	7800 1400 7750 1400
Wire Wire Line
	7750 1700 7800 1700
Wire Wire Line
	7800 1800 7750 1800
Wire Wire Line
	7750 1900 7800 1900
Wire Wire Line
	7800 2000 7750 2000
Wire Wire Line
	7750 2250 7800 2250
Wire Wire Line
	7800 2350 7750 2350
Wire Wire Line
	7750 2450 7800 2450
Wire Wire Line
	7800 2550 7750 2550
Wire Wire Line
	8950 1150 8900 1150
Wire Wire Line
	8900 1250 8950 1250
Wire Wire Line
	8950 1350 8900 1350
Wire Wire Line
	8900 1450 8950 1450
Wire Wire Line
	8950 1550 8900 1550
Wire Wire Line
	8950 1850 8900 1850
Wire Wire Line
	8900 1950 8950 1950
Wire Wire Line
	8950 2050 8900 2050
Wire Wire Line
	8900 2150 8950 2150
Wire Wire Line
	8950 2250 8900 2250
Wire Wire Line
	8900 2350 8950 2350
Wire Wire Line
	8900 2650 8950 2650
Wire Wire Line
	8950 2750 8900 2750
Wire Wire Line
	8900 2850 8950 2850
Wire Wire Line
	8950 2950 8900 2950
Wire Wire Line
	8900 3050 8950 3050
Wire Wire Line
	8950 3150 8900 3150
Wire Wire Line
	10200 950  10250 950 
Wire Wire Line
	10250 1050 10200 1050
Wire Wire Line
	10200 1150 10250 1150
Wire Wire Line
	10250 1250 10200 1250
Wire Wire Line
	10200 1350 10250 1350
Wire Wire Line
	10250 1450 10200 1450
Wire Wire Line
	10250 1550 10200 1550
Wire Wire Line
	10200 1650 10250 1650
Wire Wire Line
	10250 1750 10200 1750
Wire Wire Line
	10200 1850 10250 1850
Wire Wire Line
	10250 1950 10200 1950
Wire Wire Line
	10200 2050 10250 2050
Wire Wire Line
	10250 2150 10200 2150
Wire Wire Line
	10200 2250 10250 2250
Wire Wire Line
	10250 2350 10200 2350
Wire Wire Line
	10200 2450 10250 2450
Wire Wire Line
	10250 2550 10200 2550
Wire Wire Line
	10200 2650 10250 2650
Wire Wire Line
	10250 2750 10200 2750
Wire Wire Line
	10200 2850 10250 2850
Wire Wire Line
	10250 2950 10200 2950
Wire Wire Line
	10250 3050 10200 3050
Wire Wire Line
	10200 3150 10250 3150
Wire Wire Line
	10250 3250 10200 3250
Wire Wire Line
	10200 3350 10250 3350
Wire Wire Line
	10250 3450 10200 3450
Wire Wire Line
	10200 3550 10250 3550
Wire Wire Line
	10250 3650 10200 3650
Wire Wire Line
	10200 3750 10250 3750
Wire Wire Line
	10250 3850 10200 3850
Wire Wire Line
	10200 3950 10250 3950
Wire Wire Line
	10250 4050 10200 4050
Wire Wire Line
	10200 4150 10250 4150
Wire Wire Line
	10250 4250 10200 4250
Wire Wire Line
	10200 4350 10250 4350
Wire Wire Line
	10250 4450 10200 4450
Wire Wire Line
	10200 4550 10250 4550
Wire Wire Line
	10200 4650 10250 4650
Wire Wire Line
	10200 4750 10250 4750
Wire Wire Line
	10200 4850 10250 4850
Wire Wire Line
	10200 4950 10250 4950
Wire Wire Line
	10200 5050 10250 5050
Wire Wire Line
	10200 5150 10250 5150
Wire Wire Line
	10200 5250 10250 5250
Wire Wire Line
	9400 5350 9450 5350
Wire Wire Line
	8650 3700 8700 3700
Wire Wire Line
	8650 3800 8700 3800
Wire Wire Line
	8650 3900 8700 3900
Wire Wire Line
	8650 4000 8700 4000
Wire Wire Line
	8650 4100 8700 4100
Wire Wire Line
	8650 4200 8700 4200
Wire Wire Line
	8650 4300 8700 4300
Wire Wire Line
	8650 4400 8700 4400
Wire Wire Line
	8650 4500 8700 4500
Wire Wire Line
	8650 4600 8700 4600
Wire Wire Line
	8650 4700 8700 4700
Wire Wire Line
	8650 4800 8700 4800
Wire Wire Line
	5050 4850 5100 4850
Wire Wire Line
	5050 5200 5050 4850
Wire Wire Line
	4450 5200 4450 4850
Wire Wire Line
	4450 4850 4400 4850
Wire Wire Line
	2000 1250 2050 1250
Wire Wire Line
	1150 1250 1200 1250
Wire Wire Line
	2000 1350 2050 1350
Connection ~ 2300 4600
Connection ~ 1500 4600
Wire Wire Line
	1200 4200 2800 4200
Connection ~ 1500 4200
Wire Wire Line
	2800 4200 2800 4400
Connection ~ 2300 4200
Wire Wire Line
	2800 5000 2800 5200
Wire Wire Line
	1300 5000 2800 5000
Connection ~ 2300 5000
Connection ~ 1500 5000
Connection ~ 1500 5400
Connection ~ 2300 5400
Wire Wire Line
	8900 1050 8950 1050
Wire Wire Line
	10250 5350 9950 5350
Wire Wire Line
	7800 3000 7700 3000
Wire Wire Line
	7800 3100 7700 3100
Wire Wire Line
	7800 3200 7700 3200
Wire Wire Line
	7800 3300 7700 3300
Wire Wire Line
	9250 6200 10050 6200
Wire Wire Line
	9250 6650 10050 6650
Connection ~ 9300 6200
Connection ~ 9300 6650
Wire Wire Line
	5350 3100 5350 3200
Wire Wire Line
	5050 2900 4950 2900
Wire Wire Line
	5350 2050 5350 1900
Wire Wire Line
	5550 2050 5550 2200
Wire Wire Line
	5100 2050 5550 2050
Wire Wire Line
	5550 2550 5550 2400
Wire Wire Line
	5100 2550 5550 2550
Wire Wire Line
	5350 2550 5350 2700
Connection ~ 5350 2050
Connection ~ 5350 2550
Wire Wire Line
	4400 2900 4450 2900
Wire Wire Line
	3450 4500 2900 4500
Wire Wire Line
	3400 4600 3450 4600
Wire Wire Line
	2350 7100 2350 7000
Wire Wire Line
	1550 7100 1550 7000
Wire Wire Line
	1000 7100 1550 7100
Connection ~ 1300 7100
Wire Wire Line
	2050 7100 2600 7100
Wire Wire Line
	2600 7100 2600 7000
Connection ~ 2350 7100
Wire Wire Line
	3100 7100 3650 7100
Wire Wire Line
	3650 7100 3650 7000
Connection ~ 3400 7100
Wire Wire Line
	4150 7100 4700 7100
Wire Wire Line
	4700 7100 4700 7000
Connection ~ 4450 7100
Wire Wire Line
	5200 7100 5750 7100
Wire Wire Line
	5750 7100 5750 7000
Connection ~ 5500 7100
Wire Wire Line
	6250 7100 6800 7100
Wire Wire Line
	6800 7100 6800 7000
Connection ~ 6550 7100
Connection ~ 6800 6600
Connection ~ 5750 6600
Connection ~ 4700 6600
Connection ~ 3650 6600
Connection ~ 2600 6600
Connection ~ 1550 6600
Wire Wire Line
	5100 2500 5100 2550
Wire Wire Line
	5100 2100 5100 2050
$Comp
L DIODE D14
U 1 1
P 2300 5200
F 0 "D14" H 2300 5300 40  0000 C CNN
F 1 "DIODE" H 2300 5100 40  0000 C CNN
F 2 "D3" H 2300 5200 60  0001 C CNN
F 3 "~" H 2300 5200 60  0000 C CNN
	1    2300 5200
	0    -1   -1   0   
$EndComp
$Comp
L CONN_2 screw2
U 1 1
P 3800 4850
F 0 "screw2" V 3750 4850 40  0000 C CNN
F 1 "CONN_2" V 3850 4850 40  0000 C CNN
F 2 "bornier2" H 3800 4850 60  0001 C CNN
F 3 "" H 3800 4850 60  0000 C CNN
	1    3800 4850
	1    0    0    -1  
$EndComp
Text GLabel 7700 3200 0    39   BiDi ~ 0
PB10
Text GLabel 7700 3300 0    39   BiDi ~ 0
PB11
$Comp
L CONN_5 Drotek10DOF1
U 1 1
P 8200 3100
F 0 "Drotek10DOF1" V 8150 3100 50  0000 C CNN
F 1 "CONN_5" V 8250 3100 50  0000 C CNN
F 2 "drotek10dof" H 8200 3100 60  0001 C CNN
F 3 "~" H 8200 3100 60  0000 C CNN
	1    8200 3100
	1    0    0    -1  
$EndComp
$EndSCHEMATC
